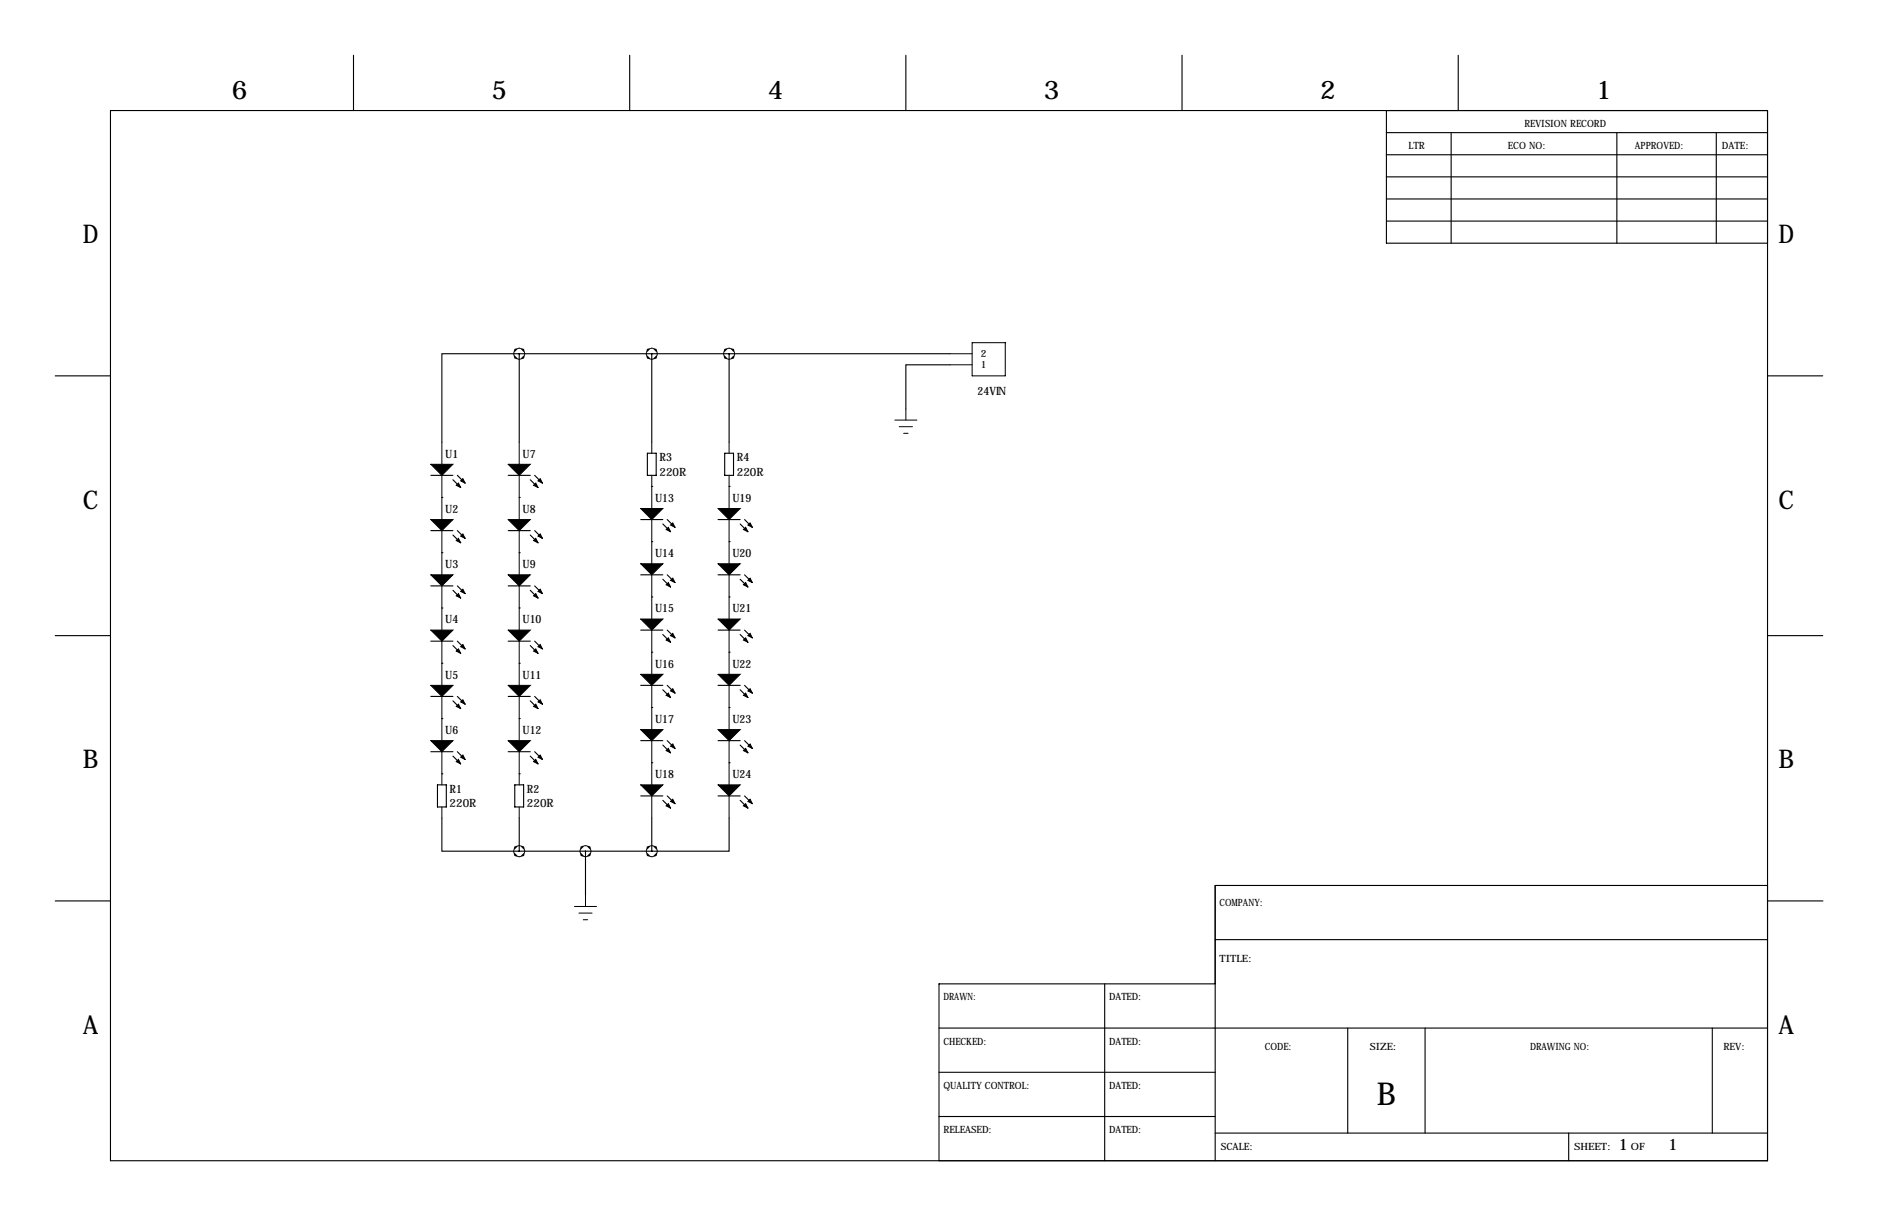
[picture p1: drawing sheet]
<svg xmlns="http://www.w3.org/2000/svg" width="432mm" height="279mm" viewBox="0 0 432 279" stroke-linecap="round" stroke-linejoin="round" font-family="sans-serif">
<g fill="none" stroke="#000" stroke-width=".25">
<path d="M81.3 12.7v12.7M144.8 12.7v12.7M208.3 12.7v12.7M271.8 12.7v12.7M335.3 12.7v12.7M25.4 25.4h381v241.3h-381zM318.8 30.5h87.6M318.8 35.6h87.6M318.8 25.4v30.5h87.6M333.7 30.5v25.4M371.8 30.5v25.4M394.6 30.5v25.4"/>
<path d="M318.8 45.7h87.6M318.8 50.8h87.6M318.8 40.6h87.6M12.7 86.4h12.7M119.4 81.3h-17.8v20.3M119.4 81.3v20.3M119.4 81.3h99M149.9 81.3v20.3M167.6 81.3v20.3M218.4 83.8h-10.1v10.2M406.4 86.4h12.7M99.1 109.2h5"/>
<path d="M101.6 114.3h.1M104.1 110.2l1.8 1.8M105.2 109.2l1.7 1.8M116.8 109.2h5.1M119.4 114.3h.1M121.9 110.2l1.8 1.8M122.9 109.2l1.8 1.8M147.3 119.4h5.1M148.8 104.1h2.1v5.1h-2.1zM149.9 111.8h.1M153.4 119.4l1.8 1.8M165.1 119.4h5.1"/>
<path d="M166.6 104.1h2.1v5.1h-2.1zM167.6 111.8h.1M171.2 119.4l1.8 1.8M99.1 121.9h5M99.1 134.6h5M101.6 139.7h.1M101.6 127h.1M104.1 122.9l1.8 1.8M104.1 135.6l1.8 1.8M105.2 121.9l1.7 1.8M105.2 134.6l1.7 1.8M116.8 121.9h5.1"/>
<path d="M116.8 134.6h5.1M119.4 139.7h.1M119.4 127h.1M121.9 122.9l1.8 1.8M121.9 135.6l1.8 1.8M122.9 121.9l1.8 1.8M122.9 134.6l1.8 1.8M147.3 132.1h5.1M149.9 124.5h.1M149.9 137.2h.1M152.4 120.4l1.8 1.8M152.4 133.1l1.8 1.8"/>
<path d="M153.4 132.1l1.8 1.8M165.1 132.1h5.1M167.6 124.5h.1M167.6 137.2h.1M170.2 120.4l1.8 1.8M170.2 133.1l1.8 1.8M171.2 132.1l1.8 1.8M12.7 146h12.7M99.1 147.3h5M101.6 152.4h.1M104.1 148.3l1.8 1.8M105.2 147.3l1.7 1.8"/>
<path d="M116.8 147.3h5.1M119.4 152.4h.1M121.9 148.3l1.8 1.8M122.9 147.3l1.8 1.8M147.3 144.8h5.1M147.3 157.5h5.1M149.9 149.9h.1M152.4 145.8l1.8 1.8M152.4 158.5l1.8 1.8M153.4 144.8l1.8 1.8M153.4 157.5l1.8 1.8M165.1 144.8h5.1"/>
<path d="M165.1 157.5h5.1M167.6 149.9h.1M170.2 145.8l1.8 1.8M170.2 158.5l1.8 1.8M171.2 144.8l1.8 1.8M171.2 157.5l1.8 1.8M406.4 146h12.7M99.1 160h5M99.1 172.7h5M101.6 165.1h.1M101.6 177.8h.1M104.1 161l1.8 1.8"/>
<path d="M104.1 173.7l1.8 1.8M105.2 160l1.7 1.8M105.2 172.7l1.7 1.8M116.8 160h5.1M116.8 172.7h5.1M119.4 165.1h.1M119.4 177.8h.1M121.9 161l1.8 1.8M121.9 173.7l1.8 1.8M122.9 160l1.8 1.8M122.9 172.7l1.8 1.8M147.3 170.2h5.1"/>
<path d="M149.9 175.3h.1M149.9 162.6h.1M152.4 171.2l1.8 1.8M153.4 170.2l1.8 1.8M165.1 170.2h5.1M167.6 175.3h.1M167.6 162.6h.1M170.2 171.2l1.8 1.8M171.2 170.2l1.8 1.8M100.6 180.3h2v5.1h-2zM101.6 188v7.6h17.8M118.4 180.3h2v5.1h-2z"/>
<path d="M119.4 188v7.6M119.4 195.6h30.5M134.6 195.6v10.1M147.3 182.9h5.1M149.9 188v7.6M152.4 183.9l1.8 1.8M153.4 182.9l1.8 1.8M165.1 182.9h5.1M167.6 188v7.6h-17.7M170.2 183.9l1.8 1.8M171.2 182.9l1.8 1.8M12.7 207h12.7"/>
<path d="M279.4 215.9h127M406.4 203.5h-127v63.2M406.5 207h12.7M215.9 236.2h190.5M254 226.1v40.6M279.4 226.1h-63.5v40.6M309.9 236.2v24.1M327.7 236.2v24.1M393.7 236.2v24.1M215.9 246.4h63.5M215.9 256.5h63.5M279.4 260.3h127"/>
<path d="M360.7 260.3v6.4"/>
</g>
<g fill="#000" stroke="#000" stroke-width=".23">
<path d="M99.1 106.7h5l-2.5 2.5zM99.1 119.4h5l-2.5 2.5zM104.9 111.5l.5-.5 .5 1zM105.9 110.5l.5-.5 .5 1zM116.8 106.7h5.1l-2.5 2.5zM116.8 119.4h5.1l-2.5 2.5zM122.7 111.5l.5-.5 .5 1zM124.2 110l.5 1-1-.5zM147.3 116.8h5.1l-2.5 2.6zM165.1 116.8h5.1l-2.6 2.6zM99.1 132.1h5l-2.5 2.5zM104.9 124.2l.5-.5 .5 1z"/>
<path d="M104.9 136.9l.5-.5 .5 1zM105.9 123.2l.5-.5 .5 1zM105.9 135.9l.5-.5 .5 1zM116.8 132.1h5.1l-2.5 2.5zM122.7 124.2l.5-.5 .5 1zM122.7 136.9l.5-.5 .5 1zM124.2 122.7l.5 1-1-.5zM124.2 135.4l.5 1-1-.5zM147.3 129.5h5.1l-2.5 2.6zM153.2 121.7l.5-.5 .5 1zM153.2 134.4l.5-.5 .5 1zM154.2 120.7l.5-.6 .5 1.1z"/>
<path d="M154.2 133.3l.5-.5 .5 1.1zM165.1 129.5h5.1l-2.6 2.6zM170.9 121.7l.5-.5 .6 1zM170.9 134.4l.5-.5 .6 1zM172.5 120.1l.5 1.1-1-.5zM172 133.3l.5-.5 .5 1.1zM99.1 144.8h5l-2.5 2.5zM99.1 157.5h5l-2.5 2.5zM104.9 149.6l.5-.5 .5 1zM105.9 148.6l.5-.5 .5 1zM116.8 144.8h5.1l-2.5 2.5zM116.8 157.5h5.1l-2.5 2.5z"/>
<path d="M122.7 149.6l.5-.5 .5 1zM124.2 148.1l.5 1-1-.5zM147.3 142.2h5.1l-2.5 2.6zM147.3 154.9h5.1l-2.5 2.6zM153.2 147.1l.5-.5 .5 1zM154.2 146l.5-.5 .5 1.1zM154.7 158.2l.5 1.1-1-.5zM165.1 142.2h5.1l-2.6 2.6zM165.1 154.9h5.1l-2.6 2.6zM170.9 147.1l.5-.5 .6 1zM172 146l.5-.5 .5 1.1zM172 158.8l.5-.6 .5 1.1z"/>
<path d="M99.1 170.2h5l-2.5 2.5zM104.9 162.3l.5-.5 .5 1zM104.9 175l.5-.5 .5 1zM105.9 161.3l.5-.5 .5 1zM105.9 174l.5-.5 .5 1zM116.8 170.2h5.1l-2.5 2.5zM122.7 162.3l.5-.5 .5 1zM122.7 175l.5-.5 .5 1zM124.2 160.8l.5 1-1-.5zM124.2 173.5l.5 1-1-.5zM147.3 167.6h5.1l-2.5 2.6zM153.7 159.3l.5 1-1-.5z"/>
<path d="M153.2 172.5l.5-.5 .5 1zM154.2 171.4l.5-.5 .5 1.1zM165.1 167.6h5.1l-2.6 2.6zM170.9 159.8l.5-.5 .6 1zM170.9 172.5l.5-.5 .6 1zM172 171.4l.5-.5 .5 1.1zM147.3 180.3h5.1l-2.5 2.6zM153.2 185.2l.5-.5 .5 1zM154.2 184.1l.5-.5 .5 1.1zM165.1 180.3h5.1l-2.6 2.6zM170.9 185.2l.5-.5 .6 1zM172 184.1l.5-.5 .5 1.1z"/>
</g>
<g fill="none" stroke="#000" stroke-width=".23">
<path d="M223.5 78.7h7.6v7.7h-7.6zM205.7 96.5h5.1M206.8 98h3M207.8 99.6h1M208.3 94v2.5M218.4 83.8h5.1M218.4 81.3h5.1M101.6 101.6v5.1M101.6 109.2v10.2M119.4 101.6v5.1M119.4 109.2v10.2M149.9 101.6v2.5"/>
<path d="M149.9 109.2v7.6M149.9 119.4v10.1M167.6 101.6v2.5M167.6 109.2v7.6M167.6 119.4v10.1M101.6 121.9v10.2M101.6 134.6v10.2M119.4 121.9v10.2M119.4 134.6v10.2M149.9 132.1v10.1M167.6 132.1v10.1M101.6 147.3v10.2"/>
<path d="M119.4 147.3v10.2M149.9 144.8v10.1M149.9 157.5v10.1M167.6 144.8v10.1M167.6 157.5v10.1M101.6 160v10.2M101.6 172.7v7.6M119.4 160v10.2M119.4 172.7v7.6M149.9 170.2v10.1M167.6 170.2v10.1M101.6 185.4v2.6"/>
<path d="M119.4 185.4v2.6M149.9 182.9v5.1M167.6 182.9v5.1M132.1 208.3h5.1M133.1 209.8h3M134.1 211.3h1M134.6 205.7v2.6"/>
</g>
<path d="M149.8 195.6a.1 .1 0 0 0 .2 0 .1 .1 0 0 0-.2 0zM119.3 195.6a.1 .1 0 0 0 .2 0 .1 .1 0 0 0-.2 0zM149.8 81.3a.1 .1 0 0 0 .2 0 .1 .1 0 0 0-.2 0zM119.3 81.3a.1 .1 0 0 0 .2 0 .1 .1 0 0 0-.2 0zM134.5 195.6a.1 .1 0 0 0 .2 0 .1 .1 0 0 0-.2 0zM167.5 81.3a.1 .1 0 0 0 .2 0 .1 .1 0 0 0-.2 0z" fill="#000" stroke="#000" stroke-width="2.5"/>
<text font-size="7.3" x="316.6" y="254">B</text>
<g font-size="5.9">
<text x="53.3" y="22.9">6</text>
<text x="113" y="22.9">5</text>
<text x="176.5" y="22.9">4</text>
<text x="240" y="22.9">3</text>
<text x="303.5" y="22.9">2</text>
<text x="367" y="22.9">1</text>
<text x="19" y="55.9">D</text>
<text x="408.9" y="55.9">D</text>
<text x="19" y="116.8">C</text>
<text x="408.9" y="116.8">C</text>
<text x="19" y="176.5">B</text>
<text x="408.9" y="176.5">B</text>
<text x="19" y="237.5">A</text>
<text x="408.9" y="237.5">A</text>
</g>
<g font-size="3.6">
<text x="372.1" y="264.2">1</text>
<text x="383.5" y="264.2">1</text>
</g>
<g font-size="2.6">
<text x="224.8" y="90.7">24VIN</text>
<text x="102.4" y="105.2">U1</text>
<text x="120.1" y="105.2">U7</text>
<text x="151.6" y="105.9">R3</text>
<text x="169.4" y="105.9">R4</text>
<text x="151.6" y="109.3">220R</text>
<text x="169.4" y="109.3">220R</text>
<text x="102.4" y="117.9">U2</text>
<text x="120.1" y="117.9">U8</text>
<text x="150.6" y="115.3">U13</text>
<text x="168.4" y="115.3">U19</text>
<text x="102.4" y="130.6">U3</text>
<text x="120.1" y="130.6">U9</text>
<text x="150.6" y="128">U14</text>
<text x="168.4" y="128">U20</text>
<text x="102.4" y="143.3">U4</text>
<text x="120.1" y="143.3">U10</text>
<text x="150.6" y="140.7">U15</text>
<text x="168.4" y="140.7">U21</text>
<text x="102.4" y="156">U5</text>
<text x="120.1" y="156">U11</text>
<text x="150.6" y="153.4">U16</text>
<text x="168.4" y="153.4">U22</text>
<text x="150.6" y="166.1">U17</text>
<text x="168.4" y="166.1">U23</text>
<text x="102.4" y="168.7">U6</text>
<text x="120.1" y="168.7">U12</text>
<text x="150.6" y="178.8">U18</text>
<text x="168.4" y="178.8">U24</text>
<text x="103.4" y="182.1">R1</text>
<text x="103.4" y="185.5">220R</text>
<text x="121.2" y="182.1">R2</text>
<text x="121.2" y="185.5">220R</text>
</g>
<g font-size="2.3">
<text x="350.5" y="29.2">REVISION RECORD</text>
<text x="323.8" y="34.3">LTR</text>
<text x="346.7" y="34.3">ECO NO:</text>
<text x="375.9" y="34.3">APPROVED:</text>
<text x="395.9" y="34.3">DATE:</text>
<text x="225.6" y="82.1">2</text>
<text x="225.6" y="84.6">1</text>
<text x="280.4" y="208.3">COMPANY:</text>
<text x="280.4" y="221">TITLE:</text>
<text x="216.9" y="229.9">DRAWN:</text>
<text x="255" y="229.9">DATED:</text>
<text x="216.9" y="240">CHECKED:</text>
<text x="255" y="240">DATED:</text>
<text x="290.8" y="241.3">CODE:</text>
<text x="315" y="241.3">SIZE:</text>
<text x="351.8" y="241.3">DRAWING NO:</text>
<text x="396.2" y="241.3">REV:</text>
<text x="216.9" y="250.2">QUALITY CONTROL:</text>
<text x="255" y="250.2">DATED:</text>
<text x="216.9" y="260.3">RELEASED:</text>
<text x="255" y="260.3">DATED:</text>
<text x="280.7" y="264.2">SCALE:</text>
<text x="361.9" y="264.2">SHEET:</text>
<text x="375" y="264.2">OF</text>
</g>
</svg>
